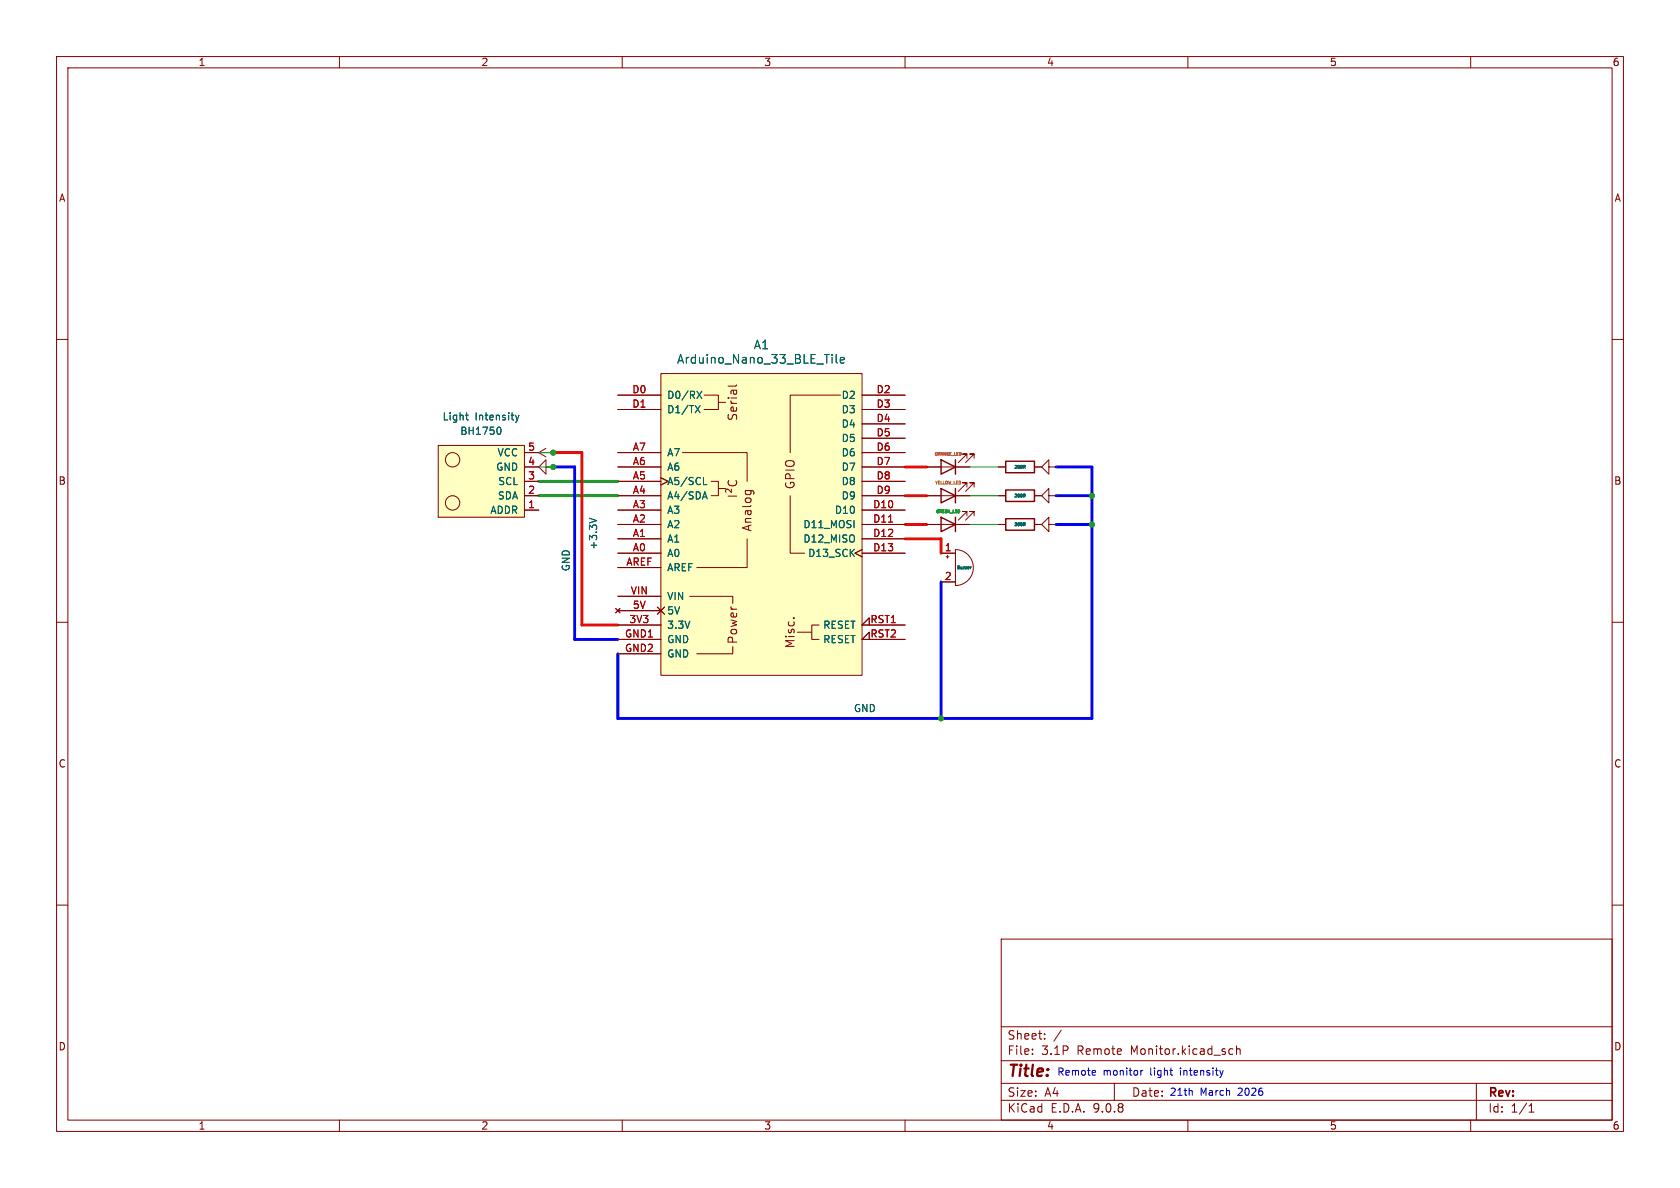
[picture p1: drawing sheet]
(kicad_sch
 (version 20250114)
 (generator "eeschema")
 (generator_version "9.0")
 (paper "A4")
 (lib_symbols
  (symbol "Device:Buzzer"
   (pin_names
    (offset 0.0254) (hide yes)) (exclude_from_sim no) (in_bom yes) (on_board yes)
   (property "Reference" "BZ" (at 3.81 1.27 0) (effects (font (size 1.27 1.27)) (justify left)))
   (property "Value" "Buzzer" (at 3.81 -1.27 0) (effects (font (size 1.27 1.27)) (justify left)))
   (property "Footprint" "" (at -0.635 2.54 90) (effects (font (size 1.27 1.27)) (hide yes)))
   (property "Datasheet" "~" (at -0.635 2.54 90) (effects (font (size 1.27 1.27)) (hide yes)))
   (property "Description" "Buzzer, polarized" (at 0 0 0) (effects (font (size 1.27 1.27)) (hide yes)))
   (symbol "Buzzer_0_1"
    (polyline (pts (xy -1.651 1.905) (xy -1.143 1.905)) (stroke (width 0) (type default)) (fill (type none)))
    (polyline (pts (xy -1.397 2.159) (xy -1.397 1.651)) (stroke (width 0) (type default)) (fill (type none)))
    (arc (start 0 3.175) (mid 3.1612 0) (end 0 -3.175) (stroke (width 0) (type default)) (fill (type none)))
    (polyline (pts (xy 0 3.175) (xy 0 -3.175)) (stroke (width 0) (type default)) (fill (type none))))
   (symbol "Buzzer_1_1"
    (pin passive line (at -2.54 2.54 0) (length 2.54) (name "+" (effects (font (size 1.27 1.27)))) (number "1" (effects (font (size 1.27 1.27)))))
    (pin passive line (at -2.54 -2.54 0) (length 2.54) (name "-" (effects (font (size 1.27 1.27)))) (number "2" (effects (font (size 1.27 1.27))))))
   (embedded_fonts no))
  (symbol "Device:LED"
   (pin_numbers (hide yes))
   (pin_names
    (offset 1.016) (hide yes)) (exclude_from_sim no) (in_bom yes) (on_board yes)
   (property "Reference" "D" (at 0 2.54 0) (effects (font (size 1.27 1.27))))
   (property "Value" "LED" (at 0 -2.54 0) (effects (font (size 1.27 1.27))))
   (property "Footprint" "" (at 0 0 0) (effects (font (size 1.27 1.27)) (hide yes)))
   (property "Datasheet" "~" (at 0 0 0) (effects (font (size 1.27 1.27)) (hide yes)))
   (property "Description" "Light emitting diode" (at 0 0 0) (effects (font (size 1.27 1.27)) (hide yes)))
   (property "Sim.Pins" "1=K 2=A" (at 0 0 0) (effects (font (size 1.27 1.27)) (hide yes)))
   (symbol "LED_0_1"
    (polyline (pts (xy -3.048 -0.762) (xy -4.572 -2.286) (xy -3.81 -2.286) (xy -4.572 -2.286) (xy -4.572 -1.524)) (stroke (width 0) (type default)) (fill (type none)))
    (polyline (pts (xy -1.778 -0.762) (xy -3.302 -2.286) (xy -2.54 -2.286) (xy -3.302 -2.286) (xy -3.302 -1.524)) (stroke (width 0) (type default)) (fill (type none)))
    (polyline (pts (xy -1.27 0) (xy 1.27 0)) (stroke (width 0) (type default)) (fill (type none)))
    (polyline (pts (xy -1.27 -1.27) (xy -1.27 1.27)) (stroke (width 0.254) (type default)) (fill (type none)))
    (polyline (pts (xy 1.27 -1.27) (xy 1.27 1.27) (xy -1.27 0) (xy 1.27 -1.27)) (stroke (width 0.254) (type default)) (fill (type none))))
   (symbol "LED_1_1"
    (pin passive line (at -3.81 0 0) (length 2.54) (name "K" (effects (font (size 1.27 1.27)))) (number "1" (effects (font (size 1.27 1.27)))))
    (pin passive line (at 3.81 0 180) (length 2.54) (name "A" (effects (font (size 1.27 1.27)))) (number "2" (effects (font (size 1.27 1.27))))))
   (embedded_fonts no))
  (symbol "Device:R"
   (pin_numbers (hide yes))
   (pin_names
    (offset 0)) (exclude_from_sim no) (in_bom yes) (on_board yes)
   (property "Reference" "R" (at 2.032 0 90) (effects (font (size 1.27 1.27))))
   (property "Value" "R" (at 0 0 90) (effects (font (size 1.27 1.27))))
   (property "Footprint" "" (at -1.778 0 90) (effects (font (size 1.27 1.27)) (hide yes)))
   (property "Datasheet" "~" (at 0 0 0) (effects (font (size 1.27 1.27)) (hide yes)))
   (property "Description" "Resistor" (at 0 0 0) (effects (font (size 1.27 1.27)) (hide yes)))
   (symbol "R_0_1"
    (rectangle (start -1.016 -2.54) (end 1.016 2.54) (stroke (width 0.254) (type default)) (fill (type none))))
   (symbol "R_1_1"
    (pin passive line (at 0 3.81 270) (length 1.27) (name "~" (effects (font (size 1.27 1.27)))) (number "1" (effects (font (size 1.27 1.27)))))
    (pin passive line (at 0 -3.81 90) (length 1.27) (name "~" (effects (font (size 1.27 1.27)))) (number "2" (effects (font (size 1.27 1.27))))))
   (embedded_fonts no))
  (symbol "PCM_arduino-library:Arduino_Nano_33_BLE_Tile"
   (pin_names
    (offset 1.016)) (exclude_from_sim no) (in_bom yes) (on_board yes)
   (property "Reference" "A" (at 0 33.02 0) (effects (font (size 1.524 1.524))))
   (property "Value" "Arduino_Nano_33_BLE_Tile" (at 0 29.21 0) (effects (font (size 1.524 1.524))))
   (property "Footprint" "PCM_arduino-library:Arduino_Nano_Every_Tile" (at 0 -34.29 0) (effects (font (size 1.524 1.524)) (hide yes)))
   (property "Datasheet" "https://docs.arduino.cc/hardware/nano-33-ble" (at 0 -30.48 0) (effects (font (size 1.524 1.524)) (hide yes)))
   (property "Description" "Tile (SMD Pads) for Arduino Nano 33 BLE" (at 0 0 0) (effects (font (size 1.27 1.27)) (hide yes)))
   (symbol "Arduino_Nano_33_BLE_Tile_0_0"
    (rectangle (start -17.78 26.67) (end 17.78 -26.67) (stroke (width 0) (type default)) (fill (type background)))
    (polyline (pts (xy -11.43 -22.86) (xy -5.08 -22.86) (xy -5.08 -21.59)) (stroke (width 0) (type default)) (fill (type none)))
    (polyline (pts (xy -10.16 22.86) (xy -7.62 22.86) (xy -7.62 20.32) (xy -10.16 20.32)) (stroke (width 0) (type default)) (fill (type none)))
    (polyline (pts (xy -8.89 7.62) (xy -7.62 7.62) (xy -7.62 5.08) (xy -8.89 5.08)) (stroke (width 0) (type default)) (fill (type none)))
    (polyline (pts (xy -7.62 21.59) (xy -6.35 21.59)) (stroke (width 0) (type default)) (fill (type none)))
    (polyline (pts (xy -7.62 6.35) (xy -6.35 6.35)) (stroke (width 0) (type default)) (fill (type none)))
    (polyline (pts (xy -5.08 -13.97) (xy -5.08 -12.7) (xy -12.7 -12.7)) (stroke (width 0) (type default)) (fill (type none)))
    (polyline (pts (xy 8.89 -19.05) (xy 6.35 -19.05)) (stroke (width 0) (type default)) (fill (type none)))
    (text "Serial" (at -5.08 21.59 900) (effects (font (size 1.524 1.524))))
    (text "I²C" (at -5.08 6.35 900) (effects (font (size 1.524 1.524))))
    (text "Power" (at -5.08 -17.78 900) (effects (font (size 1.524 1.524))))
    (text "Analog" (at -2.54 2.54 900) (effects (font (size 1.524 1.524))))
    (text "Misc." (at 5.08 -19.05 900) (effects (font (size 1.524 1.524)))))
   (symbol "Arduino_Nano_33_BLE_Tile_0_1"
    (polyline (pts (xy -13.97 12.7) (xy -2.54 12.7) (xy -2.54 7.62)) (stroke (width 0) (type default)) (fill (type none)))
    (polyline (pts (xy -11.43 -7.62) (xy -2.54 -7.62) (xy -2.54 -2.54)) (stroke (width 0) (type default)) (fill (type none)))
    (polyline (pts (xy 7.62 -5.08) (xy 5.08 -5.08) (xy 5.08 5.08)) (stroke (width 0) (type default)) (fill (type none)))
    (polyline (pts (xy 10.16 -17.78) (xy 8.89 -17.78) (xy 8.89 -20.32) (xy 10.16 -20.32)) (stroke (width 0) (type default)) (fill (type none)))
    (polyline (pts (xy 13.97 22.86) (xy 5.08 22.86) (xy 5.08 12.7)) (stroke (width 0) (type default)) (fill (type none))))
   (symbol "Arduino_Nano_33_BLE_Tile_1_0"
    (text "GPIO" (at 5.08 8.89 900) (effects (font (size 1.524 1.524)))))
   (symbol "Arduino_Nano_33_BLE_Tile_1_1"
    (pin bidirectional line (at -25.4 22.86 0) (length 7.62) (name "D0/RX" (effects (font (size 1.27 1.27)))) (number "D0" (effects (font (size 1.27 1.27)))))
    (pin bidirectional line (at -25.4 20.32 0) (length 7.62) (name "D1/TX" (effects (font (size 1.27 1.27)))) (number "D1" (effects (font (size 1.27 1.27)))))
    (pin input line (at -25.4 12.7 0) (length 7.62) (name "A7" (effects (font (size 1.27 1.27)))) (number "A7" (effects (font (size 1.27 1.27)))))
    (pin input line (at -25.4 10.16 0) (length 7.62) (name "A6" (effects (font (size 1.27 1.27)))) (number "A6" (effects (font (size 1.27 1.27)))))
    (pin bidirectional clock (at -25.4 7.62 0) (length 7.62) (name "A5/SCL" (effects (font (size 1.27 1.27)))) (number "A5" (effects (font (size 1.27 1.27)))))
    (pin bidirectional line (at -25.4 5.08 0) (length 7.62) (name "A4/SDA" (effects (font (size 1.27 1.27)))) (number "A4" (effects (font (size 1.27 1.27)))))
    (pin bidirectional line (at -25.4 2.54 0) (length 7.62) (name "A3" (effects (font (size 1.27 1.27)))) (number "A3" (effects (font (size 1.27 1.27)))))
    (pin bidirectional line (at -25.4 0 0) (length 7.62) (name "A2" (effects (font (size 1.27 1.27)))) (number "A2" (effects (font (size 1.27 1.27)))))
    (pin bidirectional line (at -25.4 -2.54 0) (length 7.62) (name "A1" (effects (font (size 1.27 1.27)))) (number "A1" (effects (font (size 1.27 1.27)))))
    (pin bidirectional line (at -25.4 -5.08 0) (length 7.62) (name "A0" (effects (font (size 1.27 1.27)))) (number "A0" (effects (font (size 1.27 1.27)))))
    (pin input line (at -25.4 -7.62 0) (length 7.62) (name "AREF" (effects (font (size 1.27 1.27)))) (number "AREF" (effects (font (size 1.27 1.27)))))
    (pin power_in line (at -25.4 -12.7 0) (length 7.62) (name "VIN" (effects (font (size 1.27 1.27)))) (number "VIN" (effects (font (size 1.27 1.27)))))
    (pin no_connect non_logic (at -25.4 -15.24 0) (length 7.62) (name "5V" (effects (font (size 1.27 1.27)))) (number "5V" (effects (font (size 1.27 1.27)))))
    (pin power_in line (at -25.4 -17.78 0) (length 7.62) (name "3.3V" (effects (font (size 1.27 1.27)))) (number "3V3" (effects (font (size 1.27 1.27)))))
    (pin power_in line (at -25.4 -20.32 0) (length 7.62) (name "GND" (effects (font (size 1.27 1.27)))) (number "GND1" (effects (font (size 1.27 1.27)))))
    (pin power_in line (at -25.4 -22.86 0) (length 7.62) (name "GND" (effects (font (size 1.27 1.27)))) (number "GND2" (effects (font (size 1.27 1.27)))))
    (pin bidirectional line (at 25.4 22.86 180) (length 7.62) (name "D2" (effects (font (size 1.27 1.27)))) (number "D2" (effects (font (size 1.27 1.27)))))
    (pin bidirectional line (at 25.4 20.32 180) (length 7.62) (name "D3" (effects (font (size 1.27 1.27)))) (number "D3" (effects (font (size 1.27 1.27)))))
    (pin bidirectional line (at 25.4 17.78 180) (length 7.62) (name "D4" (effects (font (size 1.27 1.27)))) (number "D4" (effects (font (size 1.27 1.27)))))
    (pin bidirectional line (at 25.4 15.24 180) (length 7.62) (name "D5" (effects (font (size 1.27 1.27)))) (number "D5" (effects (font (size 1.27 1.27)))))
    (pin bidirectional line (at 25.4 12.7 180) (length 7.62) (name "D6" (effects (font (size 1.27 1.27)))) (number "D6" (effects (font (size 1.27 1.27)))))
    (pin bidirectional line (at 25.4 10.16 180) (length 7.62) (name "D7" (effects (font (size 1.27 1.27)))) (number "D7" (effects (font (size 1.27 1.27)))))
    (pin bidirectional line (at 25.4 7.62 180) (length 7.62) (name "D8" (effects (font (size 1.27 1.27)))) (number "D8" (effects (font (size 1.27 1.27)))))
    (pin bidirectional line (at 25.4 5.08 180) (length 7.62) (name "D9" (effects (font (size 1.27 1.27)))) (number "D9" (effects (font (size 1.27 1.27)))))
    (pin bidirectional line (at 25.4 2.54 180) (length 7.62) (name "D10" (effects (font (size 1.27 1.27)))) (number "D10" (effects (font (size 1.27 1.27)))))
    (pin bidirectional line (at 25.4 0 180) (length 7.62) (name "D11_MOSI" (effects (font (size 1.27 1.27)))) (number "D11" (effects (font (size 1.27 1.27)))))
    (pin bidirectional line (at 25.4 -2.54 180) (length 7.62) (name "D12_MISO" (effects (font (size 1.27 1.27)))) (number "D12" (effects (font (size 1.27 1.27)))))
    (pin bidirectional clock (at 25.4 -5.08 180) (length 7.62) (name "D13_SCK" (effects (font (size 1.27 1.27)))) (number "D13" (effects (font (size 1.27 1.27)))))
    (pin open_collector input_low (at 25.4 -17.78 180) (length 7.62) (name "RESET" (effects (font (size 1.27 1.27)))) (number "RST1" (effects (font (size 1.27 1.27)))))
    (pin open_collector input_low (at 25.4 -20.32 180) (length 7.62) (name "RESET" (effects (font (size 1.27 1.27)))) (number "RST2" (effects (font (size 1.27 1.27))))))
   (embedded_fonts no))
  (symbol "power:+3.3V"
   (power)
   (pin_numbers (hide yes))
   (pin_names
    (offset 0) (hide yes)) (exclude_from_sim no) (in_bom yes) (on_board yes)
   (property "Reference" "#PWR" (at 0 -3.81 0) (effects (font (size 1.27 1.27)) (hide yes)))
   (property "Value" "+3.3V" (at 0 3.556 0) (effects (font (size 1.27 1.27))))
   (property "Footprint" "" (at 0 0 0) (effects (font (size 1.27 1.27)) (hide yes)))
   (property "Datasheet" "" (at 0 0 0) (effects (font (size 1.27 1.27)) (hide yes)))
   (property "Description" "Power symbol creates a global label with name \"+3.3V\"" (at 0 0 0) (effects (font (size 1.27 1.27)) (hide yes)))
   (symbol "+3.3V_0_1"
    (polyline (pts (xy -0.762 1.27) (xy 0 2.54)) (stroke (width 0) (type default)) (fill (type none)))
    (polyline (pts (xy 0 2.54) (xy 0.762 1.27)) (stroke (width 0) (type default)) (fill (type none)))
    (polyline (pts (xy 0 0) (xy 0 2.54)) (stroke (width 0) (type default)) (fill (type none))))
   (symbol "+3.3V_1_1"
    (pin power_in line (at 0 0 90) (length 0) (name "~" (effects (font (size 1.27 1.27)))) (number "1" (effects (font (size 1.27 1.27))))))
   (embedded_fonts no))
  (symbol "power:GND"
   (power)
   (pin_numbers (hide yes))
   (pin_names
    (offset 0) (hide yes)) (exclude_from_sim no) (in_bom yes) (on_board yes)
   (property "Reference" "#PWR" (at 0 -6.35 0) (effects (font (size 1.27 1.27)) (hide yes)))
   (property "Value" "GND" (at 0 -3.81 0) (effects (font (size 1.27 1.27))))
   (property "Footprint" "" (at 0 0 0) (effects (font (size 1.27 1.27)) (hide yes)))
   (property "Datasheet" "" (at 0 0 0) (effects (font (size 1.27 1.27)) (hide yes)))
   (property "Description" "Power symbol creates a global label with name \"GND\" , ground" (at 0 0 0) (effects (font (size 1.27 1.27)) (hide yes)))
   (symbol "GND_0_1"
    (polyline (pts (xy 0 0) (xy 0 -1.27) (xy 1.27 -1.27) (xy 0 -2.54) (xy -1.27 -1.27) (xy 0 -1.27)) (stroke (width 0) (type default)) (fill (type none))))
   (symbol "GND_1_1"
    (pin power_in line (at 0 0 270) (length 0) (name "~" (effects (font (size 1.27 1.27)))) (number "1" (effects (font (size 1.27 1.27))))))
   (embedded_fonts no))
  (symbol "usini_sensors:module_bh1750"
   (pin_names
    (offset 1.016)) (exclude_from_sim no) (in_bom yes) (on_board yes)
   (property "Reference" "U" (at 3.81 10.16 0) (effects (font (size 1.27 1.27))))
   (property "Value" "module_bh1750" (at 10.16 -5.08 0) (effects (font (size 1.27 1.27))))
   (property "Footprint" "usini_sensors:module_bh1750" (at 10.16 -7.62 0) (effects (font (size 1.27 1.27)) (hide yes)))
   (property "Datasheet" "" (at 0 0 0) (effects (font (size 1.27 1.27)) (hide yes)))
   (property "Description" "" (at 0 0 0) (effects (font (size 1.27 1.27)) (hide yes)))
   (symbol "module_bh1750_0_1"
    (rectangle (start 2.54 8.89) (end 17.78 -3.81) (stroke (width 0) (type default)) (fill (type background)))
    (circle (center 15.24 6.35) (radius 1.27) (stroke (width 0) (type default)) (fill (type none)))
    (circle (center 15.24 -1.27) (radius 1.27) (stroke (width 0) (type default)) (fill (type none))))
   (symbol "module_bh1750_1_1"
    (pin input line (at 0 7.62 0) (length 2.54) (name "ADDR" (effects (font (size 1.27 1.27)))) (number "1" (effects (font (size 1.27 1.27)))))
    (pin input line (at 0 5.08 0) (length 2.54) (name "SDA" (effects (font (size 1.27 1.27)))) (number "2" (effects (font (size 1.27 1.27)))))
    (pin input line (at 0 2.54 0) (length 2.54) (name "SCL" (effects (font (size 1.27 1.27)))) (number "3" (effects (font (size 1.27 1.27)))))
    (pin input line (at 0 0 0) (length 2.54) (name "GND" (effects (font (size 1.27 1.27)))) (number "4" (effects (font (size 1.27 1.27)))))
    (pin input line (at 0 -2.54 0) (length 2.54) (name "VCC" (effects (font (size 1.27 1.27)))) (number "5" (effects (font (size 1.27 1.27))))))
   (embedded_fonts no)))
 (text "21th March 2026\n"
  (exclude_from_sim no)
  (at 215.138 193.294 0)
  (effects (font (size 1.27 1.27))))
 (text "Remote monitor light intensity"
  (exclude_from_sim no)
  (at 201.676 189.738 0)
  (effects (font (size 1.27 1.27))))
 (junction
  (at 97.79 80.01)
  (diameter 0)
  (color 0 0 0 0))
 (junction
  (at 193.04 87.63)
  (diameter 0)
  (color 0 0 0 0))
 (junction
  (at 193.04 92.71)
  (diameter 0)
  (color 0 0 0 0))
 (junction
  (at 166.37 127)
  (diameter 0)
  (color 0 0 0 0))
 (junction
  (at 97.79 82.55)
  (diameter 0)
  (color 0 0 0 0))
 (wire
  (pts (xy 160.02 92.71) (xy 163.83 92.71))
  (stroke (width 0.508) (type default) (color 255 0 0 1)))
 (wire
  (pts (xy 95.25 82.55) (xy 97.79 82.55))
  (stroke (width 0) (type default)))
 (wire
  (pts (xy 186.69 82.55) (xy 193.04 82.55))
  (stroke (width 0.508) (type default) (color 0 0 255 1)))
 (wire
  (pts (xy 171.45 92.71) (xy 176.53 92.71))
  (stroke (width 0) (type default)))
 (wire
  (pts (xy 97.79 82.55) (xy 101.6 82.55))
  (stroke (width 0.508) (type default) (color 0 0 255 1)))
 (wire
  (pts (xy 166.37 127) (xy 193.04 127))
  (stroke (width 0.508) (type default) (color 0 0 255 1)))
 (wire
  (pts (xy 193.04 92.71) (xy 186.69 92.71))
  (stroke (width 0.508) (type default) (color 0 0 255 1)))
 (wire
  (pts (xy 193.04 127) (xy 193.04 92.71))
  (stroke (width 0.508) (type default) (color 0 0 255 1)))
 (wire
  (pts (xy 171.45 82.55) (xy 176.53 82.55))
  (stroke (width 0) (type default)))
 (wire
  (pts (xy 109.22 127) (xy 166.37 127))
  (stroke (width 0.508) (type default) (color 0 0 255 1)))
 (wire
  (pts (xy 95.25 85.09) (xy 109.22 85.09))
  (stroke (width 0.508) (type default)))
 (wire
  (pts (xy 95.25 87.63) (xy 109.22 87.63))
  (stroke (width 0.508) (type default)))
 (wire
  (pts (xy 95.25 80.01) (xy 97.79 80.01))
  (stroke (width 0) (type default)))
 (wire
  (pts (xy 101.6 82.55) (xy 101.6 113.03))
  (stroke (width 0.508) (type default) (color 0 0 255 1)))
 (wire
  (pts (xy 102.87 110.49) (xy 109.22 110.49))
  (stroke (width 0.508) (type default) (color 255 0 0 1)))
 (wire
  (pts (xy 102.87 80.01) (xy 102.87 110.49))
  (stroke (width 0.508) (type default) (color 255 0 0 1)))
 (wire
  (pts (xy 193.04 87.63) (xy 193.04 92.71))
  (stroke (width 0.508) (type default) (color 0 0 255 1)))
 (wire
  (pts (xy 166.37 95.25) (xy 166.37 97.79))
  (stroke (width 0.508) (type default) (color 255 0 0 1)))
 (wire
  (pts (xy 160.02 95.25) (xy 166.37 95.25))
  (stroke (width 0.508) (type default) (color 255 0 0 1)))
 (wire
  (pts (xy 193.04 82.55) (xy 193.04 87.63))
  (stroke (width 0.508) (type default) (color 0 0 255 1)))
 (wire
  (pts (xy 186.69 87.63) (xy 193.04 87.63))
  (stroke (width 0.508) (type default) (color 0 0 255 1)))
 (wire
  (pts (xy 160.02 82.55) (xy 163.83 82.55))
  (stroke (width 0.508) (type default) (color 255 0 0 1)))
 (wire
  (pts (xy 101.6 113.03) (xy 109.22 113.03))
  (stroke (width 0.508) (type default) (color 0 0 255 1)))
 (wire
  (pts (xy 160.02 87.63) (xy 163.83 87.63))
  (stroke (width 0.508) (type default) (color 255 0 0 1)))
 (wire
  (pts (xy 97.79 80.01) (xy 102.87 80.01))
  (stroke (width 0.508) (type default) (color 255 0 0 1)))
 (wire
  (pts (xy 171.45 87.63) (xy 176.53 87.63))
  (stroke (width 0) (type default)))
 (wire
  (pts (xy 166.37 102.87) (xy 166.37 127))
  (stroke (width 0.508) (type default) (color 0 0 255 1)))
 (wire
  (pts (xy 109.22 115.57) (xy 109.22 127))
  (stroke (width 0.508) (type default) (color 0 0 255 1)))
 (symbol
  (lib_id "Device:Buzzer")
  (at 168.91 100.33 0)
  (unit 1)
  (exclude_from_sim no)
  (in_bom yes)
  (on_board yes)
  (dnp no)
  (property "Reference" "" (at 172.72 99.0599 0) (effects (font (size 1.27 1.27)) (justify left)))
  (property "Value" "Buzzer" (at 169.164 100.33 0) (effects (font (size 0.508 0.508)) (justify left)))
  (property "Footprint" "" (at 168.275 97.79 90) (effects (font (size 1.27 1.27)) (hide yes)))
  (property "Datasheet" "~" (at 168.275 97.79 90) (effects (font (size 1.27 1.27)) (hide yes)))
  (property "Description" "Buzzer, polarized" (at 168.91 100.33 0) (effects (font (size 1.27 1.27)) (hide yes)))
  (pin "1")
  (pin "2"))
 (symbol
  (lib_id "Device:LED")
  (at 167.64 87.63 180)
  (unit 1)
  (exclude_from_sim no)
  (in_bom yes)
  (on_board yes)
  (dnp no)
  (property "Reference" "D3" (at 169.2275 80.01 0) (effects (font (size 1.27 1.27)) (hide yes)))
  (property "Value" "YELLOW_LED" (at 167.64 85.344 0) (effects (font (size 0.508 0.508) (color 194 194 0 1))))
  (property "Footprint" "" (at 167.64 87.63 0) (effects (font (size 1.27 1.27)) (hide yes)))
  (property "Datasheet" "~" (at 167.64 87.63 0) (effects (font (size 1.27 1.27)) (hide yes)))
  (property "Description" "Light emitting diode" (at 167.64 87.63 0) (effects (font (size 1.27 1.27)) (hide yes)))
  (property "Sim.Pins" "1=K 2=A" (at 167.64 87.63 0) (effects (font (size 1.27 1.27)) (hide yes)))
  (pin "2")
  (pin "1"))
 (symbol
  (lib_id "Device:LED")
  (at 167.64 92.71 180)
  (unit 1)
  (exclude_from_sim no)
  (in_bom yes)
  (on_board yes)
  (dnp no)
  (property "Reference" "D1" (at 169.2275 85.09 0) (effects (font (size 1.27 1.27)) (hide yes)))
  (property "Value" "GREEN_LED" (at 167.64 90.424 0) (effects (font (size 0.508 0.508) (color 0 194 0 1))))
  (property "Footprint" "" (at 167.64 92.71 0) (effects (font (size 1.27 1.27)) (hide yes)))
  (property "Datasheet" "~" (at 167.64 92.71 0) (effects (font (size 1.27 1.27)) (hide yes)))
  (property "Description" "Light emitting diode" (at 167.64 92.71 0) (effects (font (size 1.27 1.27)) (hide yes)))
  (property "Sim.Pins" "1=K 2=A" (at 167.64 92.71 0) (effects (font (size 1.27 1.27)) (hide yes)))
  (pin "2")
  (pin "1"))
 (symbol
  (lib_id "Device:LED")
  (at 167.64 82.55 180)
  (unit 1)
  (exclude_from_sim no)
  (in_bom yes)
  (on_board yes)
  (dnp no)
  (property "Reference" "D2" (at 169.2275 74.93 0) (effects (font (size 1.27 1.27)) (hide yes)))
  (property "Value" "ORANGE_LED" (at 167.64 80.264 0) (effects (font (size 0.508 0.508) (color 221 133 0 1))))
  (property "Footprint" "" (at 167.64 82.55 0) (effects (font (size 1.27 1.27)) (hide yes)))
  (property "Datasheet" "~" (at 167.64 82.55 0) (effects (font (size 1.27 1.27)) (hide yes)))
  (property "Description" "Light emitting diode" (at 167.64 82.55 0) (effects (font (size 1.27 1.27)) (hide yes)))
  (property "Sim.Pins" "1=K 2=A" (at 167.64 82.55 0) (effects (font (size 1.27 1.27)) (hide yes)))
  (pin "2")
  (pin "1"))
 (symbol
  (lib_id "power:GND")
  (at 186.69 92.71 270)
  (unit 1)
  (exclude_from_sim no)
  (in_bom yes)
  (on_board yes)
  (dnp no)
  (property "Reference" "#PWR05" (at 180.34 92.71 0) (effects (font (size 1.27 1.27)) (hide yes)))
  (property "Value" "GND" (at 145.288 134.874 90) (effects (font (size 1.27 1.27)) (justify right) (hide yes)))
  (property "Footprint" "" (at 186.69 92.71 0) (effects (font (size 1.27 1.27)) (hide yes)))
  (property "Datasheet" "" (at 186.69 92.71 0) (effects (font (size 1.27 1.27)) (hide yes)))
  (property "Description" "Power symbol creates a global label with name \"GND\" , ground" (at 186.69 92.71 0) (effects (font (size 1.27 1.27)) (hide yes)))
  (pin "1"))
 (symbol
  (lib_id "usini_sensors:module_bh1750")
  (at 95.25 82.55 180)
  (unit 1)
  (exclude_from_sim no)
  (in_bom yes)
  (on_board yes)
  (dnp no)
  (fields_autoplaced yes)
  (property "Reference" "Light Intensity" (at 85.09 73.66 0) (effects (font (size 1.27 1.27))))
  (property "Value" "BH1750" (at 85.09 76.2 0) (effects (font (size 1.27 1.27))))
  (property "Footprint" "usini_sensors:module_bh1750" (at 85.09 74.93 0) (effects (font (size 1.27 1.27)) (hide yes)))
  (property "Datasheet" "" (at 95.25 82.55 0) (effects (font (size 1.27 1.27)) (hide yes)))
  (property "Description" "" (at 95.25 82.55 0) (effects (font (size 1.27 1.27)) (hide yes)))
  (pin "3")
  (pin "5")
  (pin "1")
  (pin "2")
  (pin "4"))
 (symbol
  (lib_id "power:GND")
  (at 186.69 82.55 270)
  (unit 1)
  (exclude_from_sim no)
  (in_bom yes)
  (on_board yes)
  (dnp no)
  (property "Reference" "#PWR03" (at 180.34 82.55 0) (effects (font (size 1.27 1.27)) (hide yes)))
  (property "Value" "GND" (at 154.94 125.222 90) (effects (font (size 1.27 1.27)) (justify right)))
  (property "Footprint" "" (at 186.69 82.55 0) (effects (font (size 1.27 1.27)) (hide yes)))
  (property "Datasheet" "" (at 186.69 82.55 0) (effects (font (size 1.27 1.27)) (hide yes)))
  (property "Description" "Power symbol creates a global label with name \"GND\" , ground" (at 186.69 82.55 0) (effects (font (size 1.27 1.27)) (hide yes)))
  (pin "1"))
 (symbol
  (lib_id "Device:R")
  (at 180.34 82.55 90)
  (unit 1)
  (exclude_from_sim no)
  (in_bom yes)
  (on_board yes)
  (dnp no)
  (property "Reference" "2001" (at 180.34 76.2 90) (effects (font (size 1.27 1.27)) (hide yes)))
  (property "Value" "200R" (at 180.34 82.55 90) (effects (font (size 0.508 0.508))))
  (property "Footprint" "" (at 180.34 84.328 90) (effects (font (size 1.27 1.27)) (hide yes)))
  (property "Datasheet" "~" (at 180.34 82.55 0) (effects (font (size 1.27 1.27)) (hide yes)))
  (property "Description" "Resistor" (at 180.34 82.55 0) (effects (font (size 1.27 1.27)) (hide yes)))
  (pin "2")
  (pin "1"))
 (symbol
  (lib_id "Device:R")
  (at 180.34 92.71 90)
  (unit 1)
  (exclude_from_sim no)
  (in_bom yes)
  (on_board yes)
  (dnp no)
  (property "Reference" "200" (at 180.34 86.36 90) (effects (font (size 1.27 1.27)) (hide yes)))
  (property "Value" "200R" (at 180.34 92.71 90) (effects (font (size 0.508 0.508))))
  (property "Footprint" "" (at 180.34 94.488 90) (effects (font (size 1.27 1.27)) (hide yes)))
  (property "Datasheet" "~" (at 180.34 92.71 0) (effects (font (size 1.27 1.27)) (hide yes)))
  (property "Description" "Resistor" (at 180.34 92.71 0) (effects (font (size 1.27 1.27)) (hide yes)))
  (pin "2")
  (pin "1"))
 (symbol
  (lib_id "power:GND")
  (at 97.79 82.55 270)
  (unit 1)
  (exclude_from_sim no)
  (in_bom yes)
  (on_board yes)
  (dnp no)
  (property "Reference" "#PWR02" (at 91.44 82.55 0) (effects (font (size 1.27 1.27)) (hide yes)))
  (property "Value" "GND" (at 100.076 101.092 0) (effects (font (size 1.27 1.27)) (justify right)))
  (property "Footprint" "" (at 97.79 82.55 0) (effects (font (size 1.27 1.27)) (hide yes)))
  (property "Datasheet" "" (at 97.79 82.55 0) (effects (font (size 1.27 1.27)) (hide yes)))
  (property "Description" "Power symbol creates a global label with name \"GND\" , ground" (at 97.79 82.55 0) (effects (font (size 1.27 1.27)) (hide yes)))
  (pin "1"))
 (symbol
  (lib_id "power:GND")
  (at 186.69 87.63 270)
  (unit 1)
  (exclude_from_sim no)
  (in_bom yes)
  (on_board yes)
  (dnp no)
  (property "Reference" "#PWR04" (at 180.34 87.63 0) (effects (font (size 1.27 1.27)) (hide yes)))
  (property "Value" "GND" (at 145.288 129.794 90) (effects (font (size 1.27 1.27)) (justify right) (hide yes)))
  (property "Footprint" "" (at 186.69 87.63 0) (effects (font (size 1.27 1.27)) (hide yes)))
  (property "Datasheet" "" (at 186.69 87.63 0) (effects (font (size 1.27 1.27)) (hide yes)))
  (property "Description" "Power symbol creates a global label with name \"GND\" , ground" (at 186.69 87.63 0) (effects (font (size 1.27 1.27)) (hide yes)))
  (pin "1"))
 (symbol
  (lib_id "Device:R")
  (at 180.34 87.63 90)
  (unit 1)
  (exclude_from_sim no)
  (in_bom yes)
  (on_board yes)
  (dnp no)
  (property "Reference" "2001" (at 180.34 81.28 90) (effects (font (size 1.27 1.27)) (hide yes)))
  (property "Value" "200R" (at 180.34 87.63 90) (effects (font (size 0.508 0.508))))
  (property "Footprint" "" (at 180.34 89.408 90) (effects (font (size 1.27 1.27)) (hide yes)))
  (property "Datasheet" "~" (at 180.34 87.63 0) (effects (font (size 1.27 1.27)) (hide yes)))
  (property "Description" "Resistor" (at 180.34 87.63 0) (effects (font (size 1.27 1.27)) (hide yes)))
  (pin "2")
  (pin "1"))
 (symbol
  (lib_id "power:+3.3V")
  (at 97.79 80.01 90)
  (unit 1)
  (exclude_from_sim no)
  (in_bom yes)
  (on_board yes)
  (dnp no)
  (property "Reference" "#PWR01" (at 101.6 80.01 0) (effects (font (size 1.27 1.27)) (hide yes)))
  (property "Value" "+3.3V" (at 104.902 97.282 0) (effects (font (size 1.27 1.27)) (justify left)))
  (property "Footprint" "" (at 97.79 80.01 0) (effects (font (size 1.27 1.27)) (hide yes)))
  (property "Datasheet" "" (at 97.79 80.01 0) (effects (font (size 1.27 1.27)) (hide yes)))
  (property "Description" "Power symbol creates a global label with name \"+3.3V\"" (at 97.79 80.01 0) (effects (font (size 1.27 1.27)) (hide yes)))
  (pin "1"))
 (symbol
  (lib_id "PCM_arduino-library:Arduino_Nano_33_BLE_Tile")
  (at 134.62 92.71 0)
  (unit 1)
  (exclude_from_sim no)
  (in_bom yes)
  (on_board yes)
  (dnp no)
  (fields_autoplaced yes)
  (property "Reference" "A1" (at 134.62 60.96 0) (effects (font (size 1.524 1.524))))
  (property "Value" "Arduino_Nano_33_BLE_Tile" (at 134.62 63.5 0) (effects (font (size 1.524 1.524))))
  (property "Footprint" "PCM_arduino-library:Arduino_Nano_Every_Tile" (at 134.62 127 0) (effects (font (size 1.524 1.524)) (hide yes)))
  (property "Datasheet" "https://docs.arduino.cc/hardware/nano-33-ble" (at 134.62 123.19 0) (effects (font (size 1.524 1.524)) (hide yes)))
  (property "Description" "Tile (SMD Pads) for Arduino Nano 33 BLE" (at 134.62 92.71 0) (effects (font (size 1.27 1.27)) (hide yes)))
  (pin "D9")
  (pin "A1")
  (pin "D6")
  (pin "VIN")
  (pin "3V3")
  (pin "A7")
  (pin "D3")
  (pin "D4")
  (pin "D0")
  (pin "D7")
  (pin "5V")
  (pin "GND2")
  (pin "A4")
  (pin "A6")
  (pin "D5")
  (pin "A5")
  (pin "GND1")
  (pin "A0")
  (pin "A3")
  (pin "A2")
  (pin "AREF")
  (pin "D2")
  (pin "D1")
  (pin "D8")
  (pin "D10")
  (pin "RST1")
  (pin "D13")
  (pin "D11")
  (pin "D12")
  (pin "RST2"))
 (sheet_instances
  (path ""
   (page "1")))
 (embedded_fonts no))
